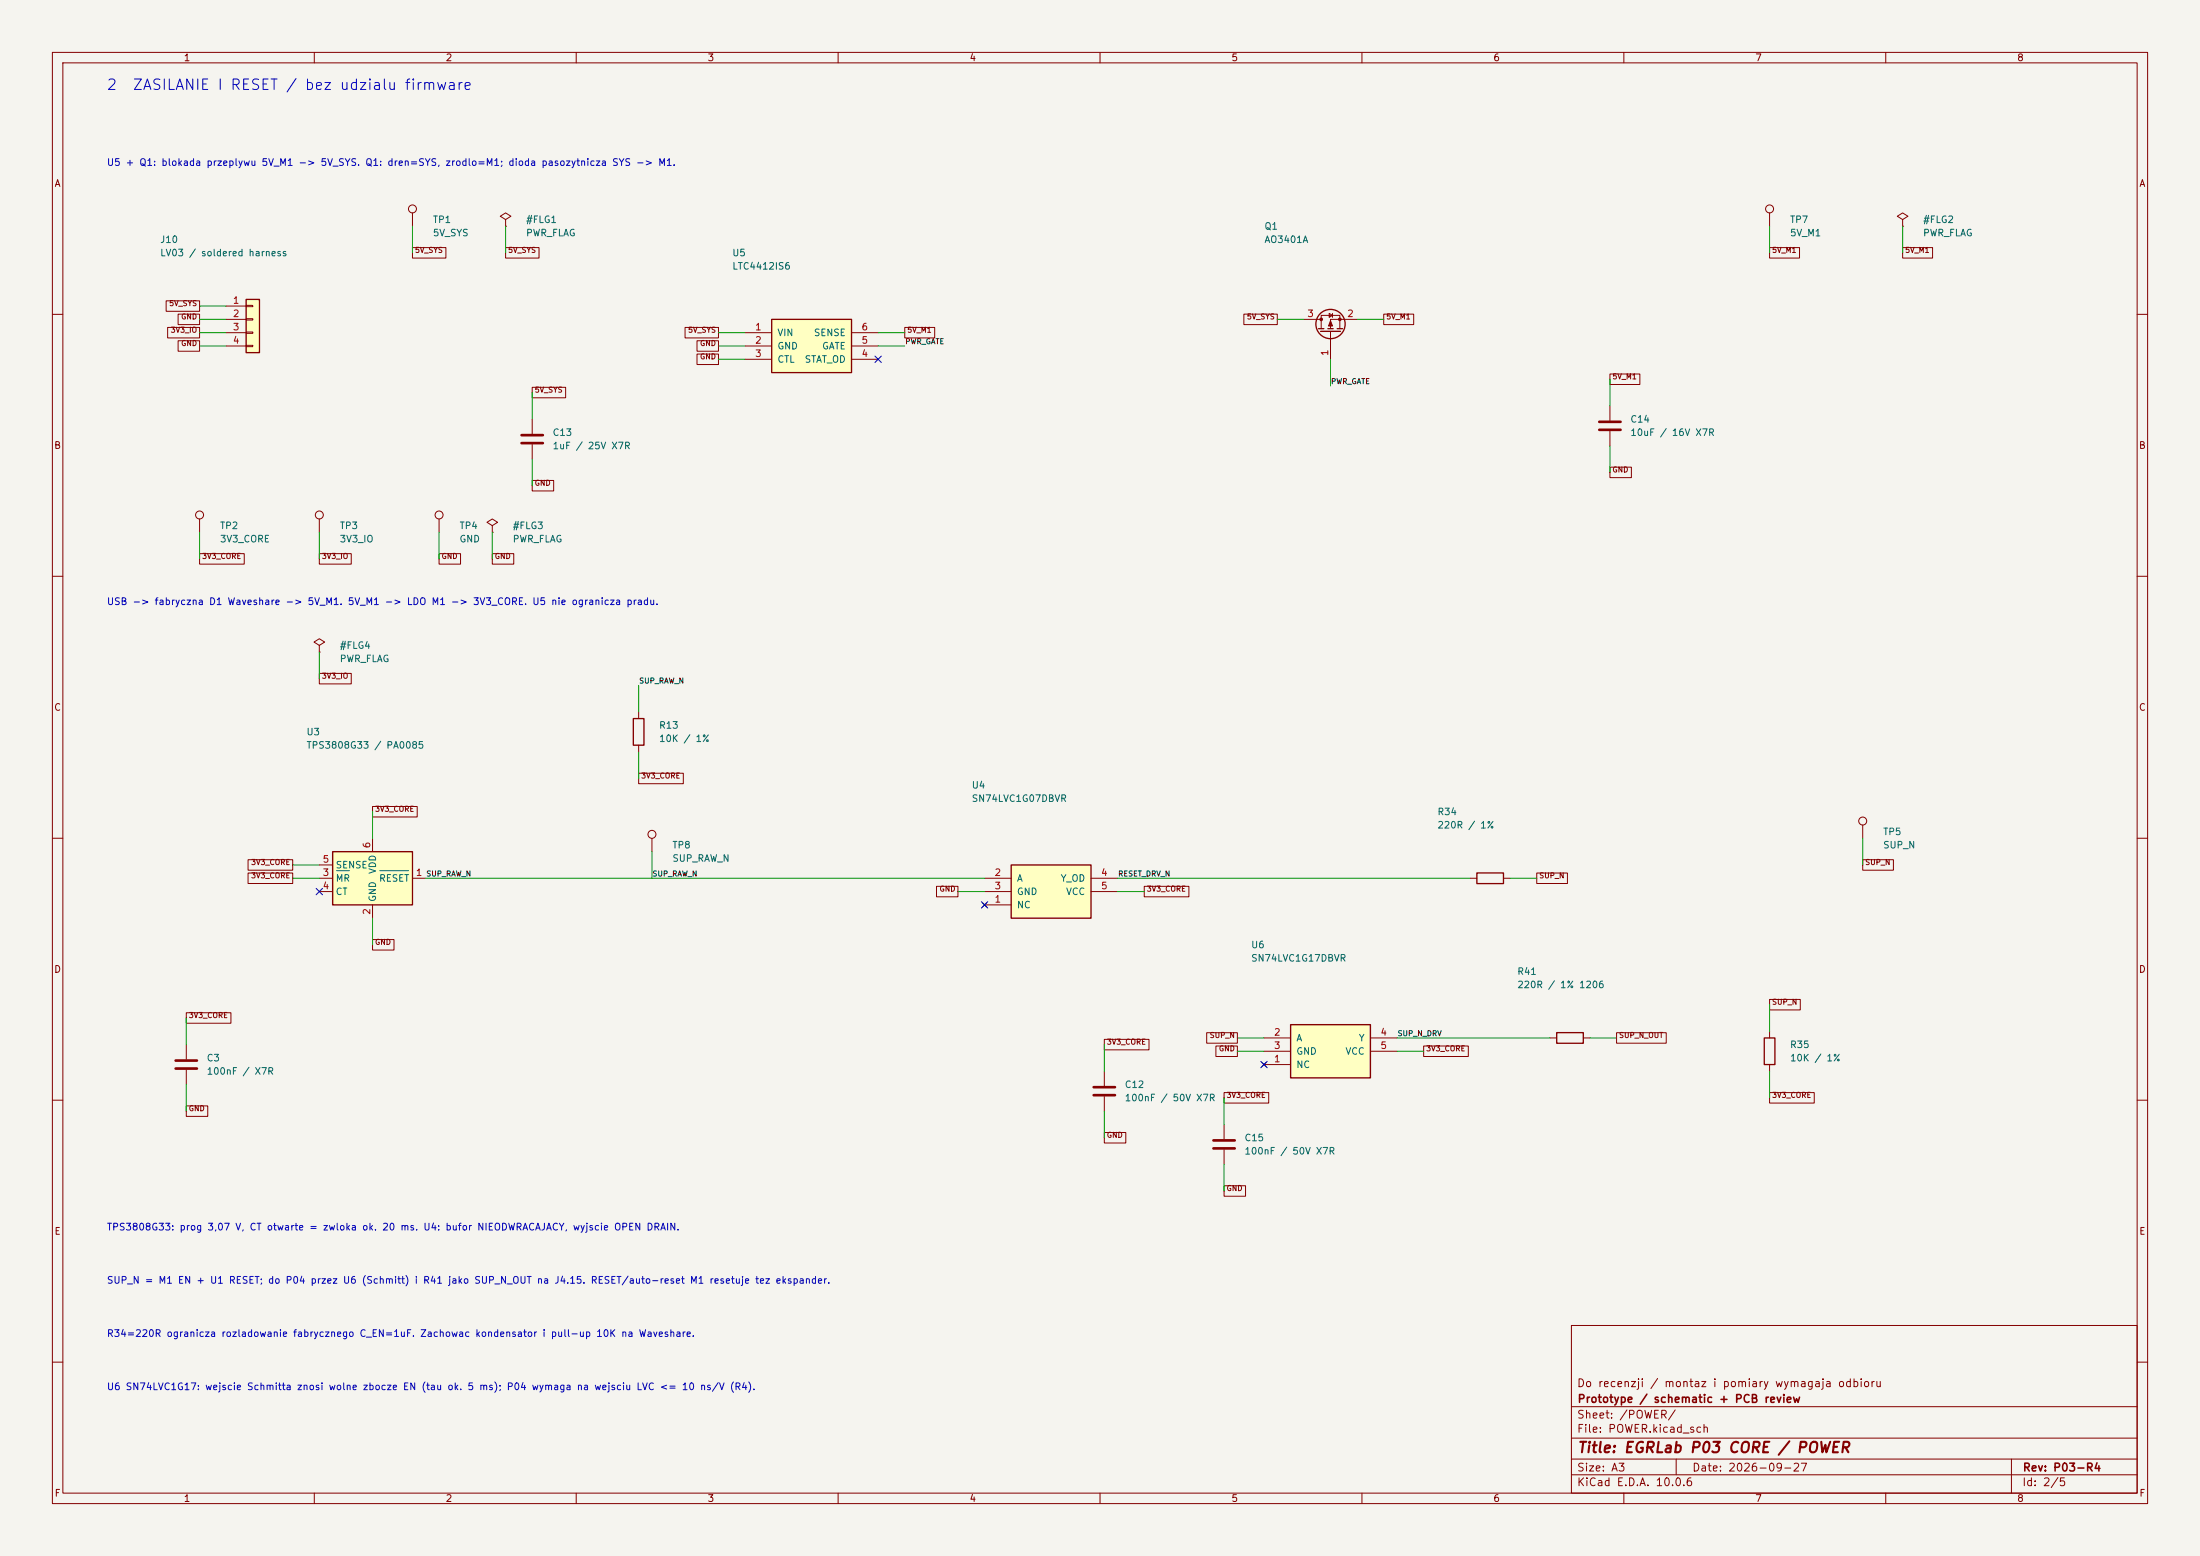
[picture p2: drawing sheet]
(kicad_sch (version 20250114) (generator "eeschema") (paper "A3") (title_block (title "EGRLab P03 CORE / POWER") (date "2026-09-27") (rev "P03-R4") (company "Prototype / schematic + PCB review") (comment 1 "Do recenzji / montaz i pomiary wymagaja odbioru"))(lib_symbols (symbol "P03:Conn_01x04" (pin_names (offset 1.016) (hide yes)) (exclude_from_sim no) (in_bom yes) (on_board yes) (in_pos_files yes) (duplicate_pin_numbers_are_jumpers no) (symbol "Conn_01x04_1_1" (rectangle (start -1.27 3.81) (end 1.27 -6.35) (stroke (width 0.254) (type default)) (fill (type background))) (rectangle (start -1.27 2.667) (end 0 2.413) (stroke (width 0.1524) (type default)) (fill (type none))) (rectangle (start -1.27 0.127) (end 0 -0.127) (stroke (width 0.1524) (type default)) (fill (type none))) (rectangle (start -1.27 -2.413) (end 0 -2.667) (stroke (width 0.1524) (type default)) (fill (type none))) (rectangle (start -1.27 -4.953) (end 0 -5.207) (stroke (width 0.1524) (type default)) (fill (type none))) (pin passive line (at -5.08 2.54 0) (length 3.81) (name "Pin_1" (effects (font (size 1.27 1.27)))) (number "1" (effects (font (size 1.27 1.27))))) (pin passive line (at -5.08 0 0) (length 3.81) (name "Pin_2" (effects (font (size 1.27 1.27)))) (number "2" (effects (font (size 1.27 1.27))))) (pin passive line (at -5.08 -2.54 0) (length 3.81) (name "Pin_3" (effects (font (size 1.27 1.27)))) (number "3" (effects (font (size 1.27 1.27))))) (pin passive line (at -5.08 -5.08 0) (length 3.81) (name "Pin_4" (effects (font (size 1.27 1.27)))) (number "4" (effects (font (size 1.27 1.27)))))) (embedded_fonts no))(symbol "P03:LTC4412S6" (pin_names (offset 1.016)) (exclude_from_sim no) (in_bom yes) (on_board yes) (symbol "LTC4412S6_0_1" (rectangle (start -7.62 5.08) (end 7.62 -5.08) (stroke (width 0.254) (type default)) (fill (type background)))) (symbol "LTC4412S6_1_1" (pin power_in line (at -12.7 2.54 0) (length 5.08) (name "VIN" (effects (font (size 1.27 1.27)))) (number "1" (effects (font (size 1.27 1.27))))) (pin power_in line (at -12.7 0.0 0) (length 5.08) (name "GND" (effects (font (size 1.27 1.27)))) (number "2" (effects (font (size 1.27 1.27))))) (pin input line (at -12.7 -2.54 0) (length 5.08) (name "CTL" (effects (font (size 1.27 1.27)))) (number "3" (effects (font (size 1.27 1.27))))) (pin input line (at 12.7 2.54 180) (length 5.08) (name "SENSE" (effects (font (size 1.27 1.27)))) (number "6" (effects (font (size 1.27 1.27))))) (pin output line (at 12.7 0.0 180) (length 5.08) (name "GATE" (effects (font (size 1.27 1.27)))) (number "5" (effects (font (size 1.27 1.27))))) (pin open_collector line (at 12.7 -2.54 180) (length 5.08) (name "STAT_OD" (effects (font (size 1.27 1.27)))) (number "4" (effects (font (size 1.27 1.27)))))))(symbol "P03:Q_PMOS_GSD" (pin_names (offset 0) (hide yes)) (exclude_from_sim no) (in_bom yes) (on_board yes) (in_pos_files yes) (duplicate_pin_numbers_are_jumpers no) (symbol "Q_PMOS_GSD_0_1" (polyline (pts (xy 0.254 1.905) (xy 0.254 -1.905)) (stroke (width 0.254) (type default)) (fill (type none))) (polyline (pts (xy 0.254 0) (xy -2.54 0)) (stroke (width 0) (type default)) (fill (type none))) (polyline (pts (xy 0.762 2.286) (xy 0.762 1.27)) (stroke (width 0.254) (type default)) (fill (type none))) (polyline (pts (xy 0.762 1.778) (xy 3.302 1.778) (xy 3.302 -1.778) (xy 0.762 -1.778)) (stroke (width 0) (type default)) (fill (type none))) (polyline (pts (xy 0.762 0.508) (xy 0.762 -0.508)) (stroke (width 0.254) (type default)) (fill (type none))) (polyline (pts (xy 0.762 -1.27) (xy 0.762 -2.286)) (stroke (width 0.254) (type default)) (fill (type none))) (circle (center 1.651 0) (radius 2.794) (stroke (width 0.254) (type default)) (fill (type none))) (polyline (pts (xy 2.286 0) (xy 1.27 0.381) (xy 1.27 -0.381) (xy 2.286 0)) (stroke (width 0) (type default)) (fill (type outline))) (polyline (pts (xy 2.54 2.54) (xy 2.54 1.778)) (stroke (width 0) (type default)) (fill (type none))) (circle (center 2.54 1.778) (radius 0.254) (stroke (width 0) (type default)) (fill (type outline))) (circle (center 2.54 -1.778) (radius 0.254) (stroke (width 0) (type default)) (fill (type outline))) (polyline (pts (xy 2.54 -2.54) (xy 2.54 0) (xy 0.762 0)) (stroke (width 0) (type default)) (fill (type none))) (polyline (pts (xy 2.921 -0.381) (xy 3.683 -0.381)) (stroke (width 0) (type default)) (fill (type none))) (polyline (pts (xy 3.302 -0.381) (xy 2.921 0.254) (xy 3.683 0.254) (xy 3.302 -0.381)) (stroke (width 0) (type default)) (fill (type none)))) (symbol "Q_PMOS_GSD_1_1" (pin input line (at -5.08 0 0) (length 2.54) (name "G" (effects (font (size 1.27 1.27)))) (number "1" (effects (font (size 1.27 1.27))))) (pin passive line (at 2.54 -5.08 90) (length 2.54) (name "S" (effects (font (size 1.27 1.27)))) (number "2" (effects (font (size 1.27 1.27))))) (pin passive line (at 2.54 5.08 270) (length 2.54) (name "D" (effects (font (size 1.27 1.27)))) (number "3" (effects (font (size 1.27 1.27)))))) (embedded_fonts no))(symbol "P03:C" (pin_numbers (hide yes)) (pin_names (offset 0.254)) (exclude_from_sim no) (in_bom yes) (on_board yes) (in_pos_files yes) (duplicate_pin_numbers_are_jumpers no) (symbol "C_0_1" (polyline (pts (xy -2.032 0.762) (xy 2.032 0.762)) (stroke (width 0.508) (type default)) (fill (type none))) (polyline (pts (xy -2.032 -0.762) (xy 2.032 -0.762)) (stroke (width 0.508) (type default)) (fill (type none)))) (symbol "C_1_1" (pin passive line (at 0 3.81 270) (length 2.794) (name "" (effects (font (size 1.27 1.27)))) (number "1" (effects (font (size 1.27 1.27))))) (pin passive line (at 0 -3.81 90) (length 2.794) (name "" (effects (font (size 1.27 1.27)))) (number "2" (effects (font (size 1.27 1.27)))))) (embedded_fonts no))(symbol "P03:TestPoint" (pin_numbers (hide yes)) (pin_names (offset 0.762) (hide yes)) (exclude_from_sim no) (in_bom yes) (on_board yes) (in_pos_files yes) (duplicate_pin_numbers_are_jumpers no) (symbol "TestPoint_0_1" (circle (center 0 3.302) (radius 0.762) (stroke (width 0) (type default)) (fill (type none)))) (symbol "TestPoint_1_1" (pin passive line (at 0 0 90) (length 2.54) (name "1" (effects (font (size 1.27 1.27)))) (number "1" (effects (font (size 1.27 1.27)))))) (embedded_fonts no))(symbol "P03:TPS3808G33DBV" (exclude_from_sim no) (in_bom yes) (on_board yes) (in_pos_files yes) (duplicate_pin_numbers_are_jumpers no) (symbol "TPS3808G33DBV_0_1" (rectangle (start -7.62 5.08) (end 7.62 -5.08) (stroke (width 0.254) (type default)) (fill (type background)))) (symbol "TPS3808G33DBV_1_1" (pin output line (at 10.16 0 180) (length 2.54) (name "~{RESET}" (effects (font (size 1.27 1.27)))) (number "1" (effects (font (size 1.27 1.27))))) (pin power_in line (at 0 -7.62 90) (length 2.54) (name "GND" (effects (font (size 1.27 1.27)))) (number "2" (effects (font (size 1.27 1.27))))) (pin input line (at -10.16 0 0) (length 2.54) (name "~{MR}" (effects (font (size 1.27 1.27)))) (number "3" (effects (font (size 1.27 1.27))))) (pin input line (at -10.16 -2.54 0) (length 2.54) (name "CT" (effects (font (size 1.27 1.27)))) (number "4" (effects (font (size 1.27 1.27))))) (pin input line (at -10.16 2.54 0) (length 2.54) (name "SENSE" (effects (font (size 1.27 1.27)))) (number "5" (effects (font (size 1.27 1.27))))) (pin power_in line (at 0 7.62 270) (length 2.54) (name "VDD" (effects (font (size 1.27 1.27)))) (number "6" (effects (font (size 1.27 1.27)))))) (embedded_fonts no))(symbol "P03:R" (pin_numbers (hide yes)) (pin_names (offset 0)) (exclude_from_sim no) (in_bom yes) (on_board yes) (in_pos_files yes) (duplicate_pin_numbers_are_jumpers no) (symbol "R_0_1" (rectangle (start -1.016 -2.54) (end 1.016 2.54) (stroke (width 0.254) (type default)) (fill (type none)))) (symbol "R_1_1" (pin passive line (at 0 3.81 270) (length 1.27) (name "" (effects (font (size 1.27 1.27)))) (number "1" (effects (font (size 1.27 1.27))))) (pin passive line (at 0 -3.81 90) (length 1.27) (name "" (effects (font (size 1.27 1.27)))) (number "2" (effects (font (size 1.27 1.27)))))) (embedded_fonts no))(symbol "P03:SN74LVC1G07DBV" (pin_names (offset 1.016)) (exclude_from_sim no) (in_bom yes) (on_board yes) (symbol "SN74LVC1G07DBV_0_1" (rectangle (start -7.62 5.08) (end 7.62 -5.08) (stroke (width 0.254) (type default)) (fill (type background)))) (symbol "SN74LVC1G07DBV_1_1" (pin input line (at -12.7 2.54 0) (length 5.08) (name "A" (effects (font (size 1.27 1.27)))) (number "2" (effects (font (size 1.27 1.27))))) (pin power_in line (at -12.7 0.0 0) (length 5.08) (name "GND" (effects (font (size 1.27 1.27)))) (number "3" (effects (font (size 1.27 1.27))))) (pin no_connect line (at -12.7 -2.54 0) (length 5.08) (name "NC" (effects (font (size 1.27 1.27)))) (number "1" (effects (font (size 1.27 1.27))))) (pin open_collector line (at 12.7 2.54 180) (length 5.08) (name "Y_OD" (effects (font (size 1.27 1.27)))) (number "4" (effects (font (size 1.27 1.27))))) (pin power_in line (at 12.7 0.0 180) (length 5.08) (name "VCC" (effects (font (size 1.27 1.27)))) (number "5" (effects (font (size 1.27 1.27)))))))(symbol "P03:SN74LVC1G17DBV" (pin_names (offset 1.016)) (exclude_from_sim no) (in_bom yes) (on_board yes) (symbol "SN74LVC1G17DBV_0_1" (rectangle (start -7.62 5.08) (end 7.62 -5.08) (stroke (width 0.254) (type default)) (fill (type background)))) (symbol "SN74LVC1G17DBV_1_1" (pin input line (at -12.7 2.54 0) (length 5.08) (name "A" (effects (font (size 1.27 1.27)))) (number "2" (effects (font (size 1.27 1.27))))) (pin power_in line (at -12.7 0.0 0) (length 5.08) (name "GND" (effects (font (size 1.27 1.27)))) (number "3" (effects (font (size 1.27 1.27))))) (pin no_connect line (at -12.7 -2.54 0) (length 5.08) (name "NC" (effects (font (size 1.27 1.27)))) (number "1" (effects (font (size 1.27 1.27))))) (pin output line (at 12.7 2.54 180) (length 5.08) (name "Y" (effects (font (size 1.27 1.27)))) (number "4" (effects (font (size 1.27 1.27))))) (pin power_in line (at 12.7 0.0 180) (length 5.08) (name "VCC" (effects (font (size 1.27 1.27)))) (number "5" (effects (font (size 1.27 1.27)))))))(symbol "P03:PWR_FLAG" (power global) (pin_numbers (hide yes)) (pin_names (offset 0) (hide yes)) (exclude_from_sim no) (in_bom yes) (on_board yes) (in_pos_files yes) (duplicate_pin_numbers_are_jumpers no) (symbol "PWR_FLAG_0_0" (pin power_out line (at 0 0 90) (length 0) (name "" (effects (font (size 1.27 1.27)))) (number "1" (effects (font (size 1.27 1.27)))))) (symbol "PWR_FLAG_0_1" (polyline (pts (xy 0 0) (xy 0 1.27) (xy -1.016 1.905) (xy 0 2.54) (xy 1.016 1.905) (xy 0 1.27)) (stroke (width 0) (type default)) (fill (type none)))) (embedded_fonts no)))(symbol (lib_id "P03:Conn_01x04") (at 48.26 60.96 0) (unit 1) (in_bom yes) (on_board yes) (dnp no) (property "Reference" "J10" (at 30.48 45.72 0) (effects (font (size 1.27 1.27)) (justify left))) (property "Value" "LV03 / soldered harness" (at 30.48 48.26 0) (effects (font (size 1.27 1.27)) (justify left)))(property "Footprint" "P03:Pigtail_LV_4xAWG22_P3.81" (at 48.26 60.96 0) (effects (font (size 1 1)) hide))(property "MPN" "PCB termination; H_LV03 from P02 J3" (at 48.26 60.96 0) (effects (font (size 1 1)) hide))(property "BaselineRef" "J_LV03B" (at 48.26 60.96 0) (effects (font (size 1 1)) hide))(property "Datasheet" "" (at 48.26 60.96 0) (effects (font (size 1 1)) hide))(pin "1")(pin "2")(pin "3")(pin "4"))(symbol (lib_id "P03:LTC4412S6") (at 154.94 66.04 0) (unit 1) (in_bom yes) (on_board yes) (dnp no) (property "Reference" "U5" (at 139.7 48.26 0) (effects (font (size 1.27 1.27)) (justify left))) (property "Value" "LTC4412IS6" (at 139.7 50.8 0) (effects (font (size 1.27 1.27)) (justify left)))(property "Footprint" "Package_TO_SOT_SMD:SOT-23-6" (at 154.94 66.04 0) (effects (font (size 1 1)) hide))(property "MPN" "LTC4412IS6#TRPBF" (at 154.94 66.04 0) (effects (font (size 1 1)) hide))(property "BaselineRef" "ADDED_R2_USB_BLOCK" (at 154.94 66.04 0) (effects (font (size 1 1)) hide))(property "Datasheet" "https://www.analog.com/media/en/technical-documentation/data-sheets/ltc4412.pdf" (at 154.94 66.04 0) (effects (font (size 1 1)) hide))(pin "1")(pin "2")(pin "3")(pin "6")(pin "5")(pin "4"))(symbol (lib_id "P03:Q_PMOS_GSD") (at 254.0 63.5 90) (unit 1) (in_bom yes) (on_board yes) (dnp no) (property "Reference" "Q1" (at 241.3 43.18 90) (effects (font (size 1.27 1.27)) (justify right))) (property "Value" "AO3401A" (at 241.3 45.72 90) (effects (font (size 1.27 1.27)) (justify right)))(property "Footprint" "Package_TO_SOT_SMD:SOT-23" (at 254.0 63.5 0) (effects (font (size 1 1)) hide))(property "MPN" "AO3401A" (at 254.0 63.5 0) (effects (font (size 1 1)) hide))(property "BaselineRef" "ADDED_R2_USB_PMOS" (at 254.0 63.5 0) (effects (font (size 1 1)) hide))(property "Datasheet" "https://www.aosmd.com/pdfs/datasheet/AO3401A.pdf" (at 254.0 63.5 0) (effects (font (size 1 1)) hide))(pin "1")(pin "2")(pin "3"))(symbol (lib_id "P03:C") (at 101.6 83.82 0) (unit 1) (in_bom yes) (on_board yes) (dnp no) (property "Reference" "C13" (at 105.41 82.55 0) (effects (font (size 1.27 1.27)) (justify left))) (property "Value" "1uF / 25V X7R" (at 105.41 85.09 0) (effects (font (size 1.27 1.27)) (justify left)))(property "Footprint" "Capacitor_SMD:C_1206_3216Metric_Pad1.33x1.80mm_HandSolder" (at 101.6 83.82 0) (effects (font (size 1 1)) hide))(property "MPN" "GRM31CR71E105KA12L" (at 101.6 83.82 0) (effects (font (size 1 1)) hide))(property "BaselineRef" "ADDED_R2_PWR_DECAP" (at 101.6 83.82 0) (effects (font (size 1 1)) hide))(property "Datasheet" "" (at 101.6 83.82 0) (effects (font (size 1 1)) hide))(pin "1")(pin "2"))(symbol (lib_id "P03:C") (at 307.34 81.28 0) (unit 1) (in_bom yes) (on_board yes) (dnp no) (property "Reference" "C14" (at 311.15 80.01 0) (effects (font (size 1.27 1.27)) (justify left))) (property "Value" "10uF / 16V X7R" (at 311.15 82.55000000000001 0) (effects (font (size 1.27 1.27)) (justify left)))(property "Footprint" "Capacitor_SMD:C_1206_3216Metric_Pad1.33x1.80mm_HandSolder" (at 307.34 81.28 0) (effects (font (size 1 1)) hide))(property "MPN" "GRM31CR71C106KA12L" (at 307.34 81.28 0) (effects (font (size 1 1)) hide))(property "BaselineRef" "ADDED_R2_PWR_DECAP" (at 307.34 81.28 0) (effects (font (size 1 1)) hide))(property "Datasheet" "" (at 307.34 81.28 0) (effects (font (size 1 1)) hide))(pin "1")(pin "2"))(symbol (lib_id "P03:TestPoint") (at 78.74 43.18 0) (unit 1) (in_bom yes) (on_board yes) (dnp no) (property "Reference" "TP1" (at 82.55 41.91 0) (effects (font (size 1.27 1.27)) (justify left))) (property "Value" "5V_SYS" (at 82.55 44.449999999999996 0) (effects (font (size 1.27 1.27)) (justify left)))(property "Footprint" "P03:TestPad_1" (at 78.74 43.18 0) (effects (font (size 1 1)) hide))(property "MPN" "PCB test pad" (at 78.74 43.18 0) (effects (font (size 1 1)) hide))(property "BaselineRef" "ADDED_TESTPAD" (at 78.74 43.18 0) (effects (font (size 1 1)) hide))(property "Datasheet" "" (at 78.74 43.18 0) (effects (font (size 1 1)) hide))(pin "1"))(symbol (lib_id "P03:TestPoint") (at 38.1 101.6 0) (unit 1) (in_bom yes) (on_board yes) (dnp no) (property "Reference" "TP2" (at 41.910000000000004 100.33 0) (effects (font (size 1.27 1.27)) (justify left))) (property "Value" "3V3_CORE" (at 41.910000000000004 102.87 0) (effects (font (size 1.27 1.27)) (justify left)))(property "Footprint" "P03:TestPad_1" (at 38.1 101.6 0) (effects (font (size 1 1)) hide))(property "MPN" "PCB test pad" (at 38.1 101.6 0) (effects (font (size 1 1)) hide))(property "BaselineRef" "ADDED_TESTPAD" (at 38.1 101.6 0) (effects (font (size 1 1)) hide))(property "Datasheet" "" (at 38.1 101.6 0) (effects (font (size 1 1)) hide))(pin "1"))(symbol (lib_id "P03:TestPoint") (at 60.96 101.6 0) (unit 1) (in_bom yes) (on_board yes) (dnp no) (property "Reference" "TP3" (at 64.77 100.33 0) (effects (font (size 1.27 1.27)) (justify left))) (property "Value" "3V3_IO" (at 64.77 102.87 0) (effects (font (size 1.27 1.27)) (justify left)))(property "Footprint" "P03:TestPad_1" (at 60.96 101.6 0) (effects (font (size 1 1)) hide))(property "MPN" "PCB test pad" (at 60.96 101.6 0) (effects (font (size 1 1)) hide))(property "BaselineRef" "ADDED_TESTPAD" (at 60.96 101.6 0) (effects (font (size 1 1)) hide))(property "Datasheet" "" (at 60.96 101.6 0) (effects (font (size 1 1)) hide))(pin "1"))(symbol (lib_id "P03:TestPoint") (at 83.82 101.6 0) (unit 1) (in_bom yes) (on_board yes) (dnp no) (property "Reference" "TP4" (at 87.63 100.33 0) (effects (font (size 1.27 1.27)) (justify left))) (property "Value" "GND" (at 87.63 102.87 0) (effects (font (size 1.27 1.27)) (justify left)))(property "Footprint" "P03:TestPad_1" (at 83.82 101.6 0) (effects (font (size 1 1)) hide))(property "MPN" "PCB test pad" (at 83.82 101.6 0) (effects (font (size 1 1)) hide))(property "BaselineRef" "ADDED_TESTPAD" (at 83.82 101.6 0) (effects (font (size 1 1)) hide))(property "Datasheet" "" (at 83.82 101.6 0) (effects (font (size 1 1)) hide))(pin "1"))(symbol (lib_id "P03:TestPoint") (at 337.82 43.18 0) (unit 1) (in_bom yes) (on_board yes) (dnp no) (property "Reference" "TP7" (at 341.63 41.91 0) (effects (font (size 1.27 1.27)) (justify left))) (property "Value" "5V_M1" (at 341.63 44.449999999999996 0) (effects (font (size 1.27 1.27)) (justify left)))(property "Footprint" "P03:TestPad_1" (at 337.82 43.18 0) (effects (font (size 1 1)) hide))(property "MPN" "PCB test pad" (at 337.82 43.18 0) (effects (font (size 1 1)) hide))(property "BaselineRef" "ADDED_R2_TESTPAD" (at 337.82 43.18 0) (effects (font (size 1 1)) hide))(property "Datasheet" "" (at 337.82 43.18 0) (effects (font (size 1 1)) hide))(pin "1"))(symbol (lib_id "P03:TestPoint") (at 124.46 162.56 0) (unit 1) (in_bom yes) (on_board yes) (dnp no) (property "Reference" "TP8" (at 128.26999999999998 161.29 0) (effects (font (size 1.27 1.27)) (justify left))) (property "Value" "SUP_RAW_N" (at 128.26999999999998 163.82999999999998 0) (effects (font (size 1.27 1.27)) (justify left)))(property "Footprint" "P03:TestPad_1" (at 124.46 162.56 0) (effects (font (size 1 1)) hide))(property "MPN" "PCB test pad" (at 124.46 162.56 0) (effects (font (size 1 1)) hide))(property "BaselineRef" "ADDED_R2_TESTPAD" (at 124.46 162.56 0) (effects (font (size 1 1)) hide))(property "Datasheet" "" (at 124.46 162.56 0) (effects (font (size 1 1)) hide))(pin "1"))(symbol (lib_id "P03:TestPoint") (at 355.6 160.02 0) (unit 1) (in_bom yes) (on_board yes) (dnp no) (property "Reference" "TP5" (at 359.41 158.75 0) (effects (font (size 1.27 1.27)) (justify left))) (property "Value" "SUP_N" (at 359.41 161.29 0) (effects (font (size 1.27 1.27)) (justify left)))(property "Footprint" "P03:TestPad_1" (at 355.6 160.02 0) (effects (font (size 1 1)) hide))(property "MPN" "PCB test pad" (at 355.6 160.02 0) (effects (font (size 1 1)) hide))(property "BaselineRef" "ADDED_TESTPAD" (at 355.6 160.02 0) (effects (font (size 1 1)) hide))(property "Datasheet" "" (at 355.6 160.02 0) (effects (font (size 1 1)) hide))(pin "1"))(symbol (lib_id "P03:TPS3808G33DBV") (at 71.12 167.64 0) (unit 1) (in_bom yes) (on_board yes) (dnp no) (property "Reference" "U3" (at 58.42 139.7 0) (effects (font (size 1.27 1.27)) (justify left))) (property "Value" "TPS3808G33 / PA0085" (at 58.42 142.23999999999998 0) (effects (font (size 1.27 1.27)) (justify left)))(property "Footprint" "P03:Adapter_SOT23-6_DIP6_W15.24_ChipQuik_PA0085" (at 71.12 167.64 0) (effects (font (size 1 1)) hide))(property "MPN" "TPS3808G33DBVR on Chip Quik PA0085" (at 71.12 167.64 0) (effects (font (size 1 1)) hide))(property "BaselineRef" "U5" (at 71.12 167.64 0) (effects (font (size 1 1)) hide))(property "Datasheet" "https://www.ti.com/lit/ds/symlink/tps3808.pdf" (at 71.12 167.64 0) (effects (font (size 1 1)) hide))(pin "1")(pin "2")(pin "3")(pin "4")(pin "5")(pin "6"))(symbol (lib_id "P03:C") (at 35.56 203.2 0) (unit 1) (in_bom yes) (on_board yes) (dnp no) (property "Reference" "C3" (at 39.370000000000005 201.92999999999998 0) (effects (font (size 1.27 1.27)) (justify left))) (property "Value" "100nF / X7R" (at 39.370000000000005 204.46999999999997 0) (effects (font (size 1.27 1.27)) (justify left)))(property "Footprint" "P03:C_Vishay_K15_H5_P5" (at 35.56 203.2 0) (effects (font (size 1 1)) hide))(property "MPN" "K104K15X7RF53H5" (at 35.56 203.2 0) (effects (font (size 1 1)) hide))(property "BaselineRef" "C_DEC_U5_6" (at 35.56 203.2 0) (effects (font (size 1 1)) hide))(property "Datasheet" "https://www.vishay.com/docs/45171/kseries.pdf" (at 35.56 203.2 0) (effects (font (size 1 1)) hide))(pin "1")(pin "2"))(symbol (lib_id "P03:R") (at 121.92 139.7 0) (unit 1) (in_bom yes) (on_board yes) (dnp no) (property "Reference" "R13" (at 125.73 138.42999999999998 0) (effects (font (size 1.27 1.27)) (justify left))) (property "Value" "10K / 1%" (at 125.73 140.96999999999997 0) (effects (font (size 1.27 1.27)) (justify left)))(property "Footprint" "Resistor_THT:R_Axial_DIN0207_L6.3mm_D2.5mm_P10.16mm_Horizontal" (at 121.92 139.7 0) (effects (font (size 1 1)) hide))(property "MPN" "MF0207FTE-10K" (at 121.92 139.7 0) (effects (font (size 1 1)) hide))(property "BaselineRef" "R_SUP_PU" (at 121.92 139.7 0) (effects (font (size 1 1)) hide))(property "Datasheet" "https://www.yageo.com/upload/media/product/productsearch/datasheet/lr/Yageo_LR_MFR_1.pdf" (at 121.92 139.7 0) (effects (font (size 1 1)) hide))(pin "1")(pin "2"))(symbol (lib_id "P03:SN74LVC1G07DBV") (at 200.66 170.18 0) (unit 1) (in_bom yes) (on_board yes) (dnp no) (property "Reference" "U4" (at 185.42 149.86 0) (effects (font (size 1.27 1.27)) (justify left))) (property "Value" "SN74LVC1G07DBVR" (at 185.42 152.4 0) (effects (font (size 1.27 1.27)) (justify left)))(property "Footprint" "Package_TO_SOT_SMD:SOT-23-5" (at 200.66 170.18 0) (effects (font (size 1 1)) hide))(property "MPN" "SN74LVC1G07DBVR" (at 200.66 170.18 0) (effects (font (size 1 1)) hide))(property "BaselineRef" "ADDED_R2_RESET_BUFFER" (at 200.66 170.18 0) (effects (font (size 1 1)) hide))(property "Datasheet" "https://www.ti.com/lit/ds/symlink/sn74lvc1g07.pdf" (at 200.66 170.18 0) (effects (font (size 1 1)) hide))(pin "2")(pin "3")(pin "1")(pin "4")(pin "5"))(symbol (lib_id "P03:R") (at 284.48 167.64 90) (unit 1) (in_bom yes) (on_board yes) (dnp no) (property "Reference" "R34" (at 274.32 154.94 90) (effects (font (size 1.27 1.27)) (justify right))) (property "Value" "220R / 1%" (at 274.32 157.48 90) (effects (font (size 1.27 1.27)) (justify right)))(property "Footprint" "Resistor_THT:R_Axial_DIN0207_L6.3mm_D2.5mm_P10.16mm_Horizontal" (at 284.48 167.64 0) (effects (font (size 1 1)) hide))(property "MPN" "MF0207FTE-220R" (at 284.48 167.64 0) (effects (font (size 1 1)) hide))(property "BaselineRef" "ADDED_R2_RESET_LIMIT" (at 284.48 167.64 0) (effects (font (size 1 1)) hide))(property "Datasheet" "https://www.yageo.com/upload/media/product/productsearch/datasheet/lr/Yageo_LR_MFR_1.pdf" (at 284.48 167.64 0) (effects (font (size 1 1)) hide))(pin "1")(pin "2"))(symbol (lib_id "P03:R") (at 337.82 200.66 0) (unit 1) (in_bom yes) (on_board yes) (dnp no) (property "Reference" "R35" (at 341.63 199.39 0) (effects (font (size 1.27 1.27)) (justify left))) (property "Value" "10K / 1%" (at 341.63 201.92999999999998 0) (effects (font (size 1.27 1.27)) (justify left)))(property "Footprint" "Resistor_THT:R_Axial_DIN0207_L6.3mm_D2.5mm_P10.16mm_Horizontal" (at 337.82 200.66 0) (effects (font (size 1 1)) hide))(property "MPN" "MF0207FTE-10K" (at 337.82 200.66 0) (effects (font (size 1 1)) hide))(property "BaselineRef" "ADDED_R2_RESET_PULLUP" (at 337.82 200.66 0) (effects (font (size 1 1)) hide))(property "Datasheet" "https://www.yageo.com/upload/media/product/productsearch/datasheet/lr/Yageo_LR_MFR_1.pdf" (at 337.82 200.66 0) (effects (font (size 1 1)) hide))(pin "1")(pin "2"))(symbol (lib_id "P03:C") (at 210.82 208.28 0) (unit 1) (in_bom yes) (on_board yes) (dnp no) (property "Reference" "C12" (at 214.63 207.01 0) (effects (font (size 1.27 1.27)) (justify left))) (property "Value" "100nF / 50V X7R" (at 214.63 209.54999999999998 0) (effects (font (size 1.27 1.27)) (justify left)))(property "Footprint" "Capacitor_SMD:C_1206_3216Metric_Pad1.33x1.80mm_HandSolder" (at 210.82 208.28 0) (effects (font (size 1 1)) hide))(property "MPN" "GRM31CR71H104KA01L" (at 210.82 208.28 0) (effects (font (size 1 1)) hide))(property "BaselineRef" "ADDED_R2_RESET_DECAP" (at 210.82 208.28 0) (effects (font (size 1 1)) hide))(property "Datasheet" "" (at 210.82 208.28 0) (effects (font (size 1 1)) hide))(pin "1")(pin "2"))(symbol (lib_id "P03:SN74LVC1G17DBV") (at 254.0 200.66 0) (unit 1) (in_bom yes) (on_board yes) (dnp no) (property "Reference" "U6" (at 238.76 180.34 0) (effects (font (size 1.27 1.27)) (justify left))) (property "Value" "SN74LVC1G17DBVR" (at 238.76 182.88 0) (effects (font (size 1.27 1.27)) (justify left)))(property "Footprint" "Package_TO_SOT_SMD:SOT-23-5" (at 254.0 200.66 0) (effects (font (size 1 1)) hide))(property "MPN" "SN74LVC1G17DBVR" (at 254.0 200.66 0) (effects (font (size 1 1)) hide))(property "BaselineRef" "ADDED_R4_RESET_SCHMITT" (at 254.0 200.66 0) (effects (font (size 1 1)) hide))(property "Datasheet" "https://www.ti.com/lit/ds/symlink/sn74lvc1g17.pdf" (at 254.0 200.66 0) (effects (font (size 1 1)) hide))(pin "2")(pin "3")(pin "1")(pin "4")(pin "5"))(symbol (lib_id "P03:R") (at 299.72 198.12 90) (unit 1) (in_bom yes) (on_board yes) (dnp no) (property "Reference" "R41" (at 289.56 185.42 90) (effects (font (size 1.27 1.27)) (justify right))) (property "Value" "220R / 1% 1206" (at 289.56 187.95999999999998 90) (effects (font (size 1.27 1.27)) (justify right)))(property "Footprint" "Resistor_SMD:R_1206_3216Metric_Pad1.30x1.75mm_HandSolder" (at 299.72 198.12 0) (effects (font (size 1 1)) hide))(property "MPN" "RC1206FR-07220RL" (at 299.72 198.12 0) (effects (font (size 1 1)) hide))(property "BaselineRef" "ADDED_R4_RESET_SERIES" (at 299.72 198.12 0) (effects (font (size 1 1)) hide))(property "Datasheet" "" (at 299.72 198.12 0) (effects (font (size 1 1)) hide))(pin "1")(pin "2"))(symbol (lib_id "P03:C") (at 233.68 218.44 0) (unit 1) (in_bom yes) (on_board yes) (dnp no) (property "Reference" "C15" (at 237.49 217.17 0) (effects (font (size 1.27 1.27)) (justify left))) (property "Value" "100nF / 50V X7R" (at 237.49 219.70999999999998 0) (effects (font (size 1.27 1.27)) (justify left)))(property "Footprint" "Capacitor_SMD:C_1206_3216Metric_Pad1.33x1.80mm_HandSolder" (at 233.68 218.44 0) (effects (font (size 1 1)) hide))(property "MPN" "GRM31CR71H104KA01L" (at 233.68 218.44 0) (effects (font (size 1 1)) hide))(property "BaselineRef" "ADDED_R4_RESET_DECAP" (at 233.68 218.44 0) (effects (font (size 1 1)) hide))(property "Datasheet" "" (at 233.68 218.44 0) (effects (font (size 1 1)) hide))(pin "1")(pin "2"))(text "2  ZASILANIE I RESET / bez udzialu firmware" (at 20.32 15.24 0) (effects (font (size 2 2)) (justify left top)))(text "U5 + Q1: blokada przeplywu 5V_M1 -> 5V_SYS. Q1: dren=SYS, zrodlo=M1; dioda pasozytnicza SYS -> M1." (at 20.32 30.48 0) (effects (font (size 1.3 1.3)) (justify left top)))(text "USB -> fabryczna D1 Waveshare -> 5V_M1. 5V_M1 -> LDO M1 -> 3V3_CORE. U5 nie ogranicza pradu." (at 20.32 114.3 0) (effects (font (size 1.3 1.3)) (justify left top)))(text "TPS3808G33: prog 3,07 V, CT otwarte = zwloka ok. 20 ms. U4: bufor NIEODWRACAJACY, wyjscie OPEN DRAIN." (at 20.32 233.68 0) (effects (font (size 1.3 1.3)) (justify left top)))(text "SUP_N = M1 EN + U1 RESET; do P04 przez U6 (Schmitt) i R41 jako SUP_N_OUT na J4.15. RESET/auto-reset M1 resetuje tez ekspander." (at 20.32 243.84 0) (effects (font (size 1.3 1.3)) (justify left top)))(text "R34=220R ogranicza rozladowanie fabrycznego C_EN=1uF. Zachowac kondensator i pull-up 10K na Waveshare." (at 20.32 254.0 0) (effects (font (size 1.3 1.3)) (justify left top)))(text "U6 SN74LVC1G17: wejscie Schmitta znosi wolne zbocze EN (tau ok. 5 ms); P04 wymaga na wejsciu LVC <= 10 ns/V (R4)." (at 20.32 264.16 0) (effects (font (size 1.3 1.3)) (justify left top)))(wire (pts (xy 81.28 167.64) (xy 187.96 167.64)) (stroke (width 0) (type default)))(label "SUP_RAW_N"  (at 81.28 167.64 0) (effects (font (size 1 1)) (justify left bottom)))(wire (pts (xy 213.36 167.64) (xy 280.67 167.64)) (stroke (width 0) (type default)))(label "RESET_DRV_N"  (at 213.36 167.64 0) (effects (font (size 1 1)) (justify left bottom)))(wire (pts (xy 266.7 198.12) (xy 295.91 198.12)) (stroke (width 0) (type default)))(label "SUP_N_DRV"  (at 266.7 198.12 0) (effects (font (size 1 1)) (justify left bottom)))(symbol (lib_id "P03:PWR_FLAG") (at 96.52 43.18 0) (unit 1) (in_bom yes) (on_board yes) (dnp no) (property "Reference" "#FLG1" (at 100.33 41.91 0) (effects (font (size 1.27 1.27)) (justify left))) (property "Value" "PWR_FLAG" (at 100.33 44.449999999999996 0) (effects (font (size 1.27 1.27)) (justify left)))(property "Footprint" "" (at 96.52 43.18 0) (effects (font (size 1 1)) hide))(property "MPN" "" (at 96.52 43.18 0) (effects (font (size 1 1)) hide))(property "BaselineRef" "ERC_SOURCE" (at 96.52 43.18 0) (effects (font (size 1 1)) hide))(property "Datasheet" "" (at 96.52 43.18 0) (effects (font (size 1 1)) hide))(pin "1"))(symbol (lib_id "P03:PWR_FLAG") (at 363.22 43.18 0) (unit 1) (in_bom yes) (on_board yes) (dnp no) (property "Reference" "#FLG2" (at 367.03000000000003 41.91 0) (effects (font (size 1.27 1.27)) (justify left))) (property "Value" "PWR_FLAG" (at 367.03000000000003 44.449999999999996 0) (effects (font (size 1.27 1.27)) (justify left)))(property "Footprint" "" (at 363.22 43.18 0) (effects (font (size 1 1)) hide))(property "MPN" "" (at 363.22 43.18 0) (effects (font (size 1 1)) hide))(property "BaselineRef" "ERC_SOURCE" (at 363.22 43.18 0) (effects (font (size 1 1)) hide))(property "Datasheet" "" (at 363.22 43.18 0) (effects (font (size 1 1)) hide))(pin "1"))(symbol (lib_id "P03:PWR_FLAG") (at 93.98 101.6 0) (unit 1) (in_bom yes) (on_board yes) (dnp no) (property "Reference" "#FLG3" (at 97.79 100.33 0) (effects (font (size 1.27 1.27)) (justify left))) (property "Value" "PWR_FLAG" (at 97.79 102.87 0) (effects (font (size 1.27 1.27)) (justify left)))(property "Footprint" "" (at 93.98 101.6 0) (effects (font (size 1 1)) hide))(property "MPN" "" (at 93.98 101.6 0) (effects (font (size 1 1)) hide))(property "BaselineRef" "ERC_SOURCE" (at 93.98 101.6 0) (effects (font (size 1 1)) hide))(property "Datasheet" "" (at 93.98 101.6 0) (effects (font (size 1 1)) hide))(pin "1"))(symbol (lib_id "P03:PWR_FLAG") (at 60.96 124.46 0) (unit 1) (in_bom yes) (on_board yes) (dnp no) (property "Reference" "#FLG4" (at 64.77 123.19 0) (effects (font (size 1.27 1.27)) (justify left))) (property "Value" "PWR_FLAG" (at 64.77 125.73 0) (effects (font (size 1.27 1.27)) (justify left)))(property "Footprint" "" (at 60.96 124.46 0) (effects (font (size 1 1)) hide))(property "MPN" "" (at 60.96 124.46 0) (effects (font (size 1 1)) hide))(property "BaselineRef" "ERC_SOURCE" (at 60.96 124.46 0) (effects (font (size 1 1)) hide))(property "Datasheet" "" (at 60.96 124.46 0) (effects (font (size 1 1)) hide))(pin "1"))(wire (pts (xy 43.18 58.42) (xy 38.1 58.42)) (stroke (width 0) (type default)))(global_label "5V_SYS" (shape passive) (at 38.1 58.42 0) (effects (font (size 1 1)) (justify right bottom)))(wire (pts (xy 43.18 60.96) (xy 38.1 60.96)) (stroke (width 0) (type default)))(global_label "GND" (shape passive) (at 38.1 60.96 0) (effects (font (size 1 1)) (justify right bottom)))(wire (pts (xy 43.18 63.5) (xy 38.1 63.5)) (stroke (width 0) (type default)))(global_label "3V3_IO" (shape passive) (at 38.1 63.5 0) (effects (font (size 1 1)) (justify right bottom)))(wire (pts (xy 43.18 66.04) (xy 38.1 66.04)) (stroke (width 0) (type default)))(global_label "GND" (shape passive) (at 38.1 66.04 0) (effects (font (size 1 1)) (justify right bottom)))(wire (pts (xy 142.24 63.5) (xy 137.16 63.5)) (stroke (width 0) (type default)))(global_label "5V_SYS" (shape passive) (at 137.16 63.5 0) (effects (font (size 1 1)) (justify right bottom)))(wire (pts (xy 142.24 66.04) (xy 137.16 66.04)) (stroke (width 0) (type default)))(global_label "GND" (shape passive) (at 137.16 66.04 0) (effects (font (size 1 1)) (justify right bottom)))(wire (pts (xy 142.24 68.58) (xy 137.16 68.58)) (stroke (width 0) (type default)))(global_label "GND" (shape passive) (at 137.16 68.58 0) (effects (font (size 1 1)) (justify right bottom)))(wire (pts (xy 167.64 63.5) (xy 172.72 63.5)) (stroke (width 0) (type default)))(global_label "5V_M1" (shape passive) (at 172.72 63.5 0) (effects (font (size 1 1)) (justify left bottom)))(wire (pts (xy 167.64 66.04) (xy 172.72 66.04)) (stroke (width 0) (type default)))(label "PWR_GATE"  (at 172.72 66.04 0) (effects (font (size 1 1)) (justify left bottom)))(no_connect (at 167.64 68.58))(wire (pts (xy 254.0 68.58) (xy 254.0 73.66)) (stroke (width 0) (type default)))(label "PWR_GATE"  (at 254.0 73.66 0) (effects (font (size 1 1)) (justify left bottom)))(wire (pts (xy 259.08 60.96) (xy 264.16 60.96)) (stroke (width 0) (type default)))(global_label "5V_M1" (shape passive) (at 264.16 60.96 0) (effects (font (size 1 1)) (justify left bottom)))(wire (pts (xy 248.92 60.96) (xy 243.84 60.96)) (stroke (width 0) (type default)))(global_label "5V_SYS" (shape passive) (at 243.84 60.96 0) (effects (font (size 1 1)) (justify right bottom)))(wire (pts (xy 101.6 80.01) (xy 101.6 74.93)) (stroke (width 0) (type default)))(global_label "5V_SYS" (shape passive) (at 101.6 74.93 0) (effects (font (size 1 1)) (justify left bottom)))(wire (pts (xy 101.6 87.63) (xy 101.6 92.71)) (stroke (width 0) (type default)))(global_label "GND" (shape passive) (at 101.6 92.71 0) (effects (font (size 1 1)) (justify left bottom)))(wire (pts (xy 307.34 77.47) (xy 307.34 72.39)) (stroke (width 0) (type default)))(global_label "5V_M1" (shape passive) (at 307.34 72.39 0) (effects (font (size 1 1)) (justify left bottom)))(wire (pts (xy 307.34 85.09) (xy 307.34 90.17)) (stroke (width 0) (type default)))(global_label "GND" (shape passive) (at 307.34 90.17 0) (effects (font (size 1 1)) (justify left bottom)))(wire (pts (xy 78.74 43.18) (xy 78.74 48.26)) (stroke (width 0) (type default)))(global_label "5V_SYS" (shape passive) (at 78.74 48.26 0) (effects (font (size 1 1)) (justify left bottom)))(wire (pts (xy 38.1 101.6) (xy 38.1 106.68)) (stroke (width 0) (type default)))(global_label "3V3_CORE" (shape passive) (at 38.1 106.68 0) (effects (font (size 1 1)) (justify left bottom)))(wire (pts (xy 60.96 101.6) (xy 60.96 106.68)) (stroke (width 0) (type default)))(global_label "3V3_IO" (shape passive) (at 60.96 106.68 0) (effects (font (size 1 1)) (justify left bottom)))(wire (pts (xy 83.82 101.6) (xy 83.82 106.68)) (stroke (width 0) (type default)))(global_label "GND" (shape passive) (at 83.82 106.68 0) (effects (font (size 1 1)) (justify left bottom)))(wire (pts (xy 337.82 43.18) (xy 337.82 48.26)) (stroke (width 0) (type default)))(global_label "5V_M1" (shape passive) (at 337.82 48.26 0) (effects (font (size 1 1)) (justify left bottom)))(wire (pts (xy 124.46 162.56) (xy 124.46 167.64)) (stroke (width 0) (type default)))(label "SUP_RAW_N"  (at 124.46 167.64 0) (effects (font (size 1 1)) (justify left bottom)))(wire (pts (xy 355.6 160.02) (xy 355.6 165.1)) (stroke (width 0) (type default)))(global_label "SUP_N" (shape passive) (at 355.6 165.1 0) (effects (font (size 1 1)) (justify left bottom)))(wire (pts (xy 71.12 175.26) (xy 71.12 180.34)) (stroke (width 0) (type default)))(global_label "GND" (shape passive) (at 71.12 180.34 0) (effects (font (size 1 1)) (justify left bottom)))(wire (pts (xy 60.96 167.64) (xy 55.88 167.64)) (stroke (width 0) (type default)))(global_label "3V3_CORE" (shape passive) (at 55.88 167.64 0) (effects (font (size 1 1)) (justify right bottom)))(no_connect (at 60.96 170.18))(wire (pts (xy 60.96 165.1) (xy 55.88 165.1)) (stroke (width 0) (type default)))(global_label "3V3_CORE" (shape passive) (at 55.88 165.1 0) (effects (font (size 1 1)) (justify right bottom)))(wire (pts (xy 71.12 160.02) (xy 71.12 154.94)) (stroke (width 0) (type default)))(global_label "3V3_CORE" (shape passive) (at 71.12 154.94 0) (effects (font (size 1 1)) (justify left bottom)))(wire (pts (xy 35.56 199.39) (xy 35.56 194.31)) (stroke (width 0) (type default)))(global_label "3V3_CORE" (shape passive) (at 35.56 194.31 0) (effects (font (size 1 1)) (justify left bottom)))(wire (pts (xy 35.56 207.01) (xy 35.56 212.09)) (stroke (width 0) (type default)))(global_label "GND" (shape passive) (at 35.56 212.09 0) (effects (font (size 1 1)) (justify left bottom)))(wire (pts (xy 121.92 135.89) (xy 121.92 130.81)) (stroke (width 0) (type default)))(label "SUP_RAW_N"  (at 121.92 130.81 0) (effects (font (size 1 1)) (justify left bottom)))(wire (pts (xy 121.92 143.51) (xy 121.92 148.59)) (stroke (width 0) (type default)))(global_label "3V3_CORE" (shape passive) (at 121.92 148.59 0) (effects (font (size 1 1)) (justify left bottom)))(wire (pts (xy 187.96 170.18) (xy 182.88 170.18)) (stroke (width 0) (type default)))(global_label "GND" (shape passive) (at 182.88 170.18 0) (effects (font (size 1 1)) (justify right bottom)))(no_connect (at 187.96 172.72))(wire (pts (xy 213.36 170.18) (xy 218.44 170.18)) (stroke (width 0) (type default)))(global_label "3V3_CORE" (shape passive) (at 218.44 170.18 0) (effects (font (size 1 1)) (justify left bottom)))(wire (pts (xy 288.29 167.64) (xy 293.37 167.64)) (stroke (width 0) (type default)))(global_label "SUP_N" (shape passive) (at 293.37 167.64 0) (effects (font (size 1 1)) (justify left bottom)))(wire (pts (xy 337.82 196.85) (xy 337.82 191.77)) (stroke (width 0) (type default)))(global_label "SUP_N" (shape passive) (at 337.82 191.77 0) (effects (font (size 1 1)) (justify left bottom)))(wire (pts (xy 337.82 204.47) (xy 337.82 209.55)) (stroke (width 0) (type default)))(global_label "3V3_CORE" (shape passive) (at 337.82 209.55 0) (effects (font (size 1 1)) (justify left bottom)))(wire (pts (xy 210.82 204.47) (xy 210.82 199.39)) (stroke (width 0) (type default)))(global_label "3V3_CORE" (shape passive) (at 210.82 199.39 0) (effects (font (size 1 1)) (justify left bottom)))(wire (pts (xy 210.82 212.09) (xy 210.82 217.17)) (stroke (width 0) (type default)))(global_label "GND" (shape passive) (at 210.82 217.17 0) (effects (font (size 1 1)) (justify left bottom)))(wire (pts (xy 241.3 198.12) (xy 236.22 198.12)) (stroke (width 0) (type default)))(global_label "SUP_N" (shape passive) (at 236.22 198.12 0) (effects (font (size 1 1)) (justify right bottom)))(wire (pts (xy 241.3 200.66) (xy 236.22 200.66)) (stroke (width 0) (type default)))(global_label "GND" (shape passive) (at 236.22 200.66 0) (effects (font (size 1 1)) (justify right bottom)))(no_connect (at 241.3 203.2))(wire (pts (xy 266.7 200.66) (xy 271.78 200.66)) (stroke (width 0) (type default)))(global_label "3V3_CORE" (shape passive) (at 271.78 200.66 0) (effects (font (size 1 1)) (justify left bottom)))(wire (pts (xy 303.53 198.12) (xy 308.61 198.12)) (stroke (width 0) (type default)))(global_label "SUP_N_OUT" (shape passive) (at 308.61 198.12 0) (effects (font (size 1 1)) (justify left bottom)))(wire (pts (xy 233.68 214.63) (xy 233.68 209.55)) (stroke (width 0) (type default)))(global_label "3V3_CORE" (shape passive) (at 233.68 209.55 0) (effects (font (size 1 1)) (justify left bottom)))(wire (pts (xy 233.68 222.25) (xy 233.68 227.33)) (stroke (width 0) (type default)))(global_label "GND" (shape passive) (at 233.68 227.33 0) (effects (font (size 1 1)) (justify left bottom)))(wire (pts (xy 96.52 43.18) (xy 96.52 48.26)) (stroke (width 0) (type default)))(global_label "5V_SYS" (shape passive) (at 96.52 48.26 0) (effects (font (size 1 1)) (justify left bottom)))(wire (pts (xy 363.22 43.18) (xy 363.22 48.26)) (stroke (width 0) (type default)))(global_label "5V_M1" (shape passive) (at 363.22 48.26 0) (effects (font (size 1 1)) (justify left bottom)))(wire (pts (xy 93.98 101.6) (xy 93.98 106.68)) (stroke (width 0) (type default)))(global_label "GND" (shape passive) (at 93.98 106.68 0) (effects (font (size 1 1)) (justify left bottom)))(wire (pts (xy 60.96 124.46) (xy 60.96 129.54)) (stroke (width 0) (type default)))(global_label "3V3_IO" (shape passive) (at 60.96 129.54 0) (effects (font (size 1 1)) (justify left bottom))))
